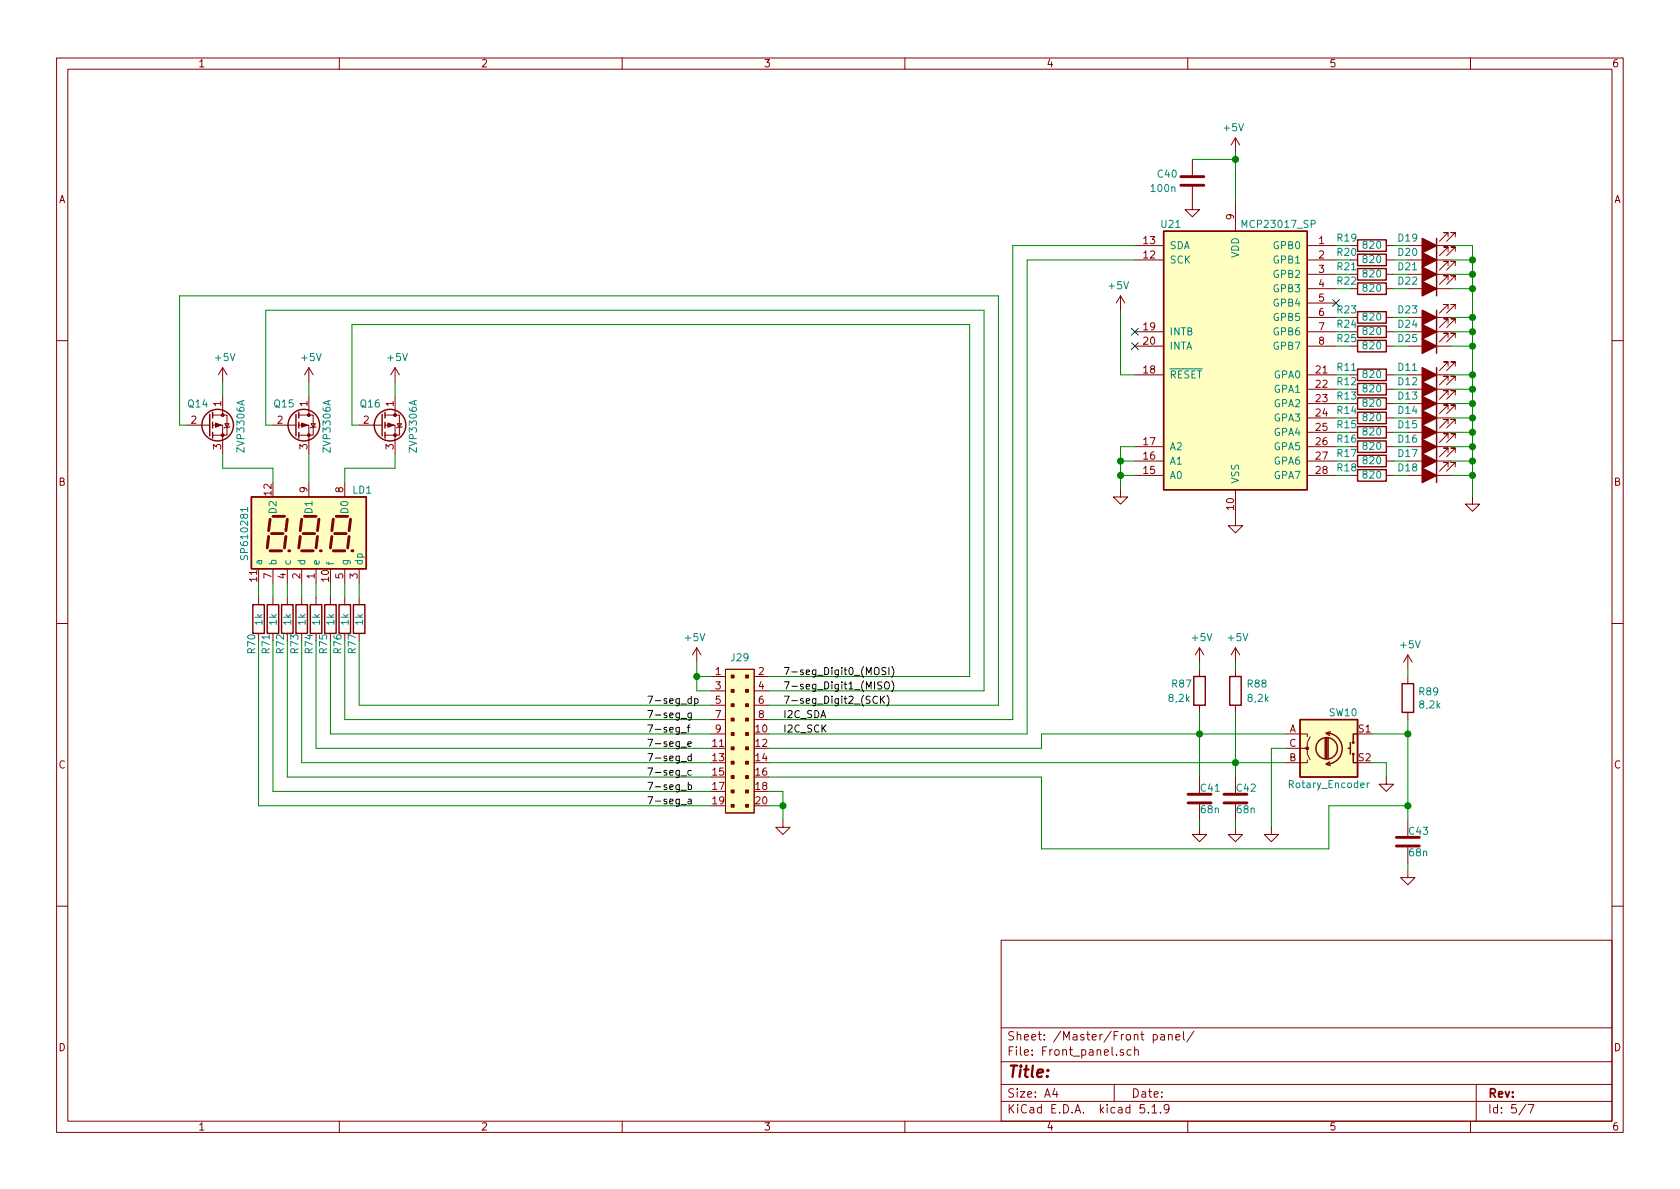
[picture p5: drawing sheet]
EESchema Schematic File Version 4
EELAYER 30 0
EELAYER END
$Descr A4 11693 8268
encoding utf-8
Sheet 5 7
Title ""
Date ""
Rev ""
Comp ""
Comment1 ""
Comment2 ""
Comment3 ""
Comment4 ""
$EndDescr
Wire Wire Line
	7800 2600 7800 2150
Wire Wire Line
	7900 2600 7800 2600
Wire Wire Line
	9400 2400 9300 2400
Wire Wire Line
	9400 2300 9300 2300
Wire Wire Line
	9400 2200 9300 2200
Text Label 5450 5000 0    50   ~ 0
I2C_SDA
Text Label 5450 5100 0    50   ~ 0
I2C_SCK
Wire Wire Line
	9800 2400 9700 2400
Wire Wire Line
	9800 2300 9700 2300
Wire Wire Line
	9800 2200 9700 2200
Wire Wire Line
	10250 2400 10250 2600
Connection ~ 10250 2400
Wire Wire Line
	10250 2300 10250 2400
Connection ~ 10250 2300
Wire Wire Line
	10100 2300 10250 2300
Wire Wire Line
	10250 2200 10250 2300
Connection ~ 10250 2200
Wire Wire Line
	10100 2200 10250 2200
$Comp
L Device:LED_ALT D11
U 1 1
P 9950 2600
F 0 "D11" H 10100 2550 50  0000 C CNN
F 1 "LED_ALT" H 9943 2725 50  0001 C CNN
F 2 "" H 9950 2600 50  0001 C CNN
F 3 "~" H 9950 2600 50  0001 C CNN
	1    9950 2600
	-1   0    0    1   
$EndComp
$Comp
L Device:LED_ALT D12
U 1 1
P 9950 2700
F 0 "D12" H 10100 2650 50  0000 C CNN
F 1 "LED_ALT" H 9943 2825 50  0001 C CNN
F 2 "" H 9950 2700 50  0001 C CNN
F 3 "~" H 9950 2700 50  0001 C CNN
	1    9950 2700
	-1   0    0    1   
$EndComp
$Comp
L Device:LED_ALT D13
U 1 1
P 9950 2800
F 0 "D13" H 10100 2750 50  0000 C CNN
F 1 "LED_ALT" H 9943 2925 50  0001 C CNN
F 2 "" H 9950 2800 50  0001 C CNN
F 3 "~" H 9950 2800 50  0001 C CNN
	1    9950 2800
	-1   0    0    1   
$EndComp
$Comp
L Device:R R25
U 1 1
P 9550 2400
F 0 "R25" V 9600 2225 50  0000 C CNN
F 1 "820" V 9550 2400 50  0000 C CNN
F 2 "" V 9480 2400 50  0001 C CNN
F 3 "~" H 9550 2400 50  0001 C CNN
	1    9550 2400
	0    1    -1   0   
$EndComp
$Comp
L Device:R R24
U 1 1
P 9550 2300
F 0 "R24" V 9600 2125 50  0000 C CNN
F 1 "820" V 9550 2300 50  0000 C CNN
F 2 "" V 9480 2300 50  0001 C CNN
F 3 "~" H 9550 2300 50  0001 C CNN
	1    9550 2300
	0    1    -1   0   
$EndComp
$Comp
L Device:R R23
U 1 1
P 9550 2200
F 0 "R23" V 9600 2025 50  0000 C CNN
F 1 "820" V 9550 2200 50  0000 C CNN
F 2 "" V 9480 2200 50  0001 C CNN
F 3 "~" H 9550 2200 50  0001 C CNN
	1    9550 2200
	0    1    -1   0   
$EndComp
NoConn ~ 7900 2300
NoConn ~ 7900 2400
Wire Wire Line
	10250 2000 10100 2000
Wire Wire Line
	10250 1900 10100 1900
Wire Wire Line
	10250 1800 10100 1800
Wire Wire Line
	10250 1700 10100 1700
Wire Wire Line
	10250 2600 10100 2600
Wire Wire Line
	10250 2700 10100 2700
Wire Wire Line
	10250 2800 10100 2800
Wire Wire Line
	10250 2900 10100 2900
Wire Wire Line
	10250 3000 10100 3000
Wire Wire Line
	10250 3100 10100 3100
Wire Wire Line
	10250 3200 10100 3200
Wire Wire Line
	10250 3300 10100 3300
Connection ~ 7800 3200
Wire Wire Line
	7800 3100 7800 3200
Wire Wire Line
	7900 3100 7800 3100
Connection ~ 7800 3300
Wire Wire Line
	7800 3200 7800 3300
Wire Wire Line
	7900 3200 7800 3200
Wire Wire Line
	7800 3300 7800 3400
Wire Wire Line
	7900 3300 7800 3300
$Comp
L power:GND #PWR0250
U 1 1
P 7800 3400
F 0 "#PWR0250" H 7800 3150 50  0001 C CNN
F 1 "GND" H 7805 3227 50  0001 C CNN
F 2 "" H 7800 3400 50  0001 C CNN
F 3 "" H 7800 3400 50  0001 C CNN
	1    7800 3400
	-1   0    0    -1  
$EndComp
NoConn ~ 9300 2100
Connection ~ 10250 1800
Wire Wire Line
	10250 1700 10250 1800
Connection ~ 10250 1900
Wire Wire Line
	10250 1800 10250 1900
Connection ~ 10250 2000
Wire Wire Line
	10250 1900 10250 2000
Connection ~ 10250 2600
Wire Wire Line
	10250 2000 10250 2200
Connection ~ 10250 2700
Wire Wire Line
	10250 2600 10250 2700
Connection ~ 10250 2800
Wire Wire Line
	10250 2700 10250 2800
Connection ~ 10250 2900
Wire Wire Line
	10250 2800 10250 2900
Connection ~ 10250 3000
Wire Wire Line
	10250 2900 10250 3000
Connection ~ 10250 3100
Wire Wire Line
	10250 3000 10250 3100
Connection ~ 10250 3200
Wire Wire Line
	10250 3100 10250 3200
Connection ~ 10250 3300
Wire Wire Line
	10250 3200 10250 3300
Wire Wire Line
	10250 3300 10250 3450
$Comp
L power:GND #PWR0251
U 1 1
P 10250 3450
F 0 "#PWR0251" H 10250 3200 50  0001 C CNN
F 1 "GND" H 10255 3277 50  0001 C CNN
F 2 "" H 10250 3450 50  0001 C CNN
F 3 "" H 10250 3450 50  0001 C CNN
	1    10250 3450
	-1   0    0    -1  
$EndComp
Wire Wire Line
	9700 2600 9800 2600
Wire Wire Line
	9700 2700 9800 2700
Wire Wire Line
	9700 2800 9800 2800
Wire Wire Line
	9700 2900 9800 2900
Wire Wire Line
	9700 3000 9800 3000
Wire Wire Line
	9700 3100 9800 3100
Wire Wire Line
	9800 3200 9700 3200
Wire Wire Line
	9700 3300 9800 3300
Wire Wire Line
	9400 3300 9300 3300
Wire Wire Line
	9400 3200 9300 3200
Wire Wire Line
	9400 3100 9300 3100
Wire Wire Line
	9400 3000 9300 3000
Wire Wire Line
	9400 2900 9300 2900
Wire Wire Line
	9400 2800 9300 2800
Wire Wire Line
	9400 2700 9300 2700
Wire Wire Line
	9400 2600 9300 2600
Wire Wire Line
	9400 2000 9300 2000
Wire Wire Line
	9400 1900 9300 1900
Wire Wire Line
	9400 1800 9300 1800
Wire Wire Line
	9400 1700 9300 1700
Wire Wire Line
	9800 2000 9700 2000
Wire Wire Line
	9800 1900 9700 1900
Wire Wire Line
	9800 1800 9700 1800
Wire Wire Line
	9800 1700 9700 1700
$Comp
L Device:LED_ALT D19
U 1 1
P 9950 1700
F 0 "D19" H 10100 1650 50  0000 C CNN
F 1 "LED_ALT" H 9943 1825 50  0001 C CNN
F 2 "" H 9950 1700 50  0001 C CNN
F 3 "~" H 9950 1700 50  0001 C CNN
	1    9950 1700
	-1   0    0    1   
$EndComp
$Comp
L Device:LED_ALT D20
U 1 1
P 9950 1800
F 0 "D20" H 10100 1750 50  0000 C CNN
F 1 "LED_ALT" H 9943 1925 50  0001 C CNN
F 2 "" H 9950 1800 50  0001 C CNN
F 3 "~" H 9950 1800 50  0001 C CNN
	1    9950 1800
	-1   0    0    1   
$EndComp
$Comp
L Device:LED_ALT D21
U 1 1
P 9950 1900
F 0 "D21" H 10100 1850 50  0000 C CNN
F 1 "LED_ALT" H 9943 2025 50  0001 C CNN
F 2 "" H 9950 1900 50  0001 C CNN
F 3 "~" H 9950 1900 50  0001 C CNN
	1    9950 1900
	-1   0    0    1   
$EndComp
$Comp
L Device:LED_ALT D22
U 1 1
P 9950 2000
F 0 "D22" H 10100 1950 50  0000 C CNN
F 1 "LED_ALT" H 9943 2125 50  0001 C CNN
F 2 "" H 9950 2000 50  0001 C CNN
F 3 "~" H 9950 2000 50  0001 C CNN
	1    9950 2000
	-1   0    0    1   
$EndComp
$Comp
L Device:LED_ALT D14
U 1 1
P 9950 2900
F 0 "D14" H 10100 2850 50  0000 C CNN
F 1 "LED_ALT" H 9943 3025 50  0001 C CNN
F 2 "" H 9950 2900 50  0001 C CNN
F 3 "~" H 9950 2900 50  0001 C CNN
	1    9950 2900
	-1   0    0    1   
$EndComp
$Comp
L Device:LED_ALT D23
U 1 1
P 9950 2200
F 0 "D23" H 10100 2150 50  0000 C CNN
F 1 "LED_ALT" H 9943 2325 50  0001 C CNN
F 2 "" H 9950 2200 50  0001 C CNN
F 3 "~" H 9950 2200 50  0001 C CNN
	1    9950 2200
	-1   0    0    1   
$EndComp
$Comp
L Device:LED_ALT D24
U 1 1
P 9950 2300
F 0 "D24" H 10100 2250 50  0000 C CNN
F 1 "LED_ALT" H 9943 2425 50  0001 C CNN
F 2 "" H 9950 2300 50  0001 C CNN
F 3 "~" H 9950 2300 50  0001 C CNN
	1    9950 2300
	-1   0    0    1   
$EndComp
$Comp
L Device:LED_ALT D25
U 1 1
P 9950 2400
F 0 "D25" H 10100 2350 50  0000 C CNN
F 1 "LED_ALT" H 9943 2525 50  0001 C CNN
F 2 "" H 9950 2400 50  0001 C CNN
F 3 "~" H 9950 2400 50  0001 C CNN
	1    9950 2400
	-1   0    0    1   
$EndComp
$Comp
L Device:LED_ALT D15
U 1 1
P 9950 3000
F 0 "D15" H 10100 2950 50  0000 C CNN
F 1 "LED_ALT" H 9943 3125 50  0001 C CNN
F 2 "" H 9950 3000 50  0001 C CNN
F 3 "~" H 9950 3000 50  0001 C CNN
	1    9950 3000
	-1   0    0    1   
$EndComp
$Comp
L Device:LED_ALT D16
U 1 1
P 9950 3100
F 0 "D16" H 10100 3050 50  0000 C CNN
F 1 "LED_ALT" H 9943 3225 50  0001 C CNN
F 2 "" H 9950 3100 50  0001 C CNN
F 3 "~" H 9950 3100 50  0001 C CNN
	1    9950 3100
	-1   0    0    1   
$EndComp
$Comp
L Device:LED_ALT D17
U 1 1
P 9950 3200
F 0 "D17" H 10100 3150 50  0000 C CNN
F 1 "LED_ALT" H 9943 3325 50  0001 C CNN
F 2 "" H 9950 3200 50  0001 C CNN
F 3 "~" H 9950 3200 50  0001 C CNN
	1    9950 3200
	-1   0    0    1   
$EndComp
$Comp
L Device:LED_ALT D18
U 1 1
P 9950 3300
F 0 "D18" H 10100 3250 50  0000 C CNN
F 1 "LED_ALT" H 9943 3425 50  0001 C CNN
F 2 "" H 9950 3300 50  0001 C CNN
F 3 "~" H 9950 3300 50  0001 C CNN
	1    9950 3300
	-1   0    0    1   
$EndComp
$Comp
L Device:R R18
U 1 1
P 9550 3300
F 0 "R18" V 9600 3125 50  0000 C CNN
F 1 "820" V 9550 3300 50  0000 C CNN
F 2 "" V 9480 3300 50  0001 C CNN
F 3 "~" H 9550 3300 50  0001 C CNN
	1    9550 3300
	0    1    -1   0   
$EndComp
$Comp
L Device:R R17
U 1 1
P 9550 3200
F 0 "R17" V 9600 3025 50  0000 C CNN
F 1 "820" V 9550 3200 50  0000 C CNN
F 2 "" V 9480 3200 50  0001 C CNN
F 3 "~" H 9550 3200 50  0001 C CNN
	1    9550 3200
	0    1    -1   0   
$EndComp
$Comp
L Device:R R16
U 1 1
P 9550 3100
F 0 "R16" V 9600 2925 50  0000 C CNN
F 1 "820" V 9550 3100 50  0000 C CNN
F 2 "" V 9480 3100 50  0001 C CNN
F 3 "~" H 9550 3100 50  0001 C CNN
	1    9550 3100
	0    1    -1   0   
$EndComp
$Comp
L Device:R R15
U 1 1
P 9550 3000
F 0 "R15" V 9600 2825 50  0000 C CNN
F 1 "820" V 9550 3000 50  0000 C CNN
F 2 "" V 9480 3000 50  0001 C CNN
F 3 "~" H 9550 3000 50  0001 C CNN
	1    9550 3000
	0    1    -1   0   
$EndComp
$Comp
L Device:R R13
U 1 1
P 9550 2800
F 0 "R13" V 9600 2625 50  0000 C CNN
F 1 "820" V 9550 2800 50  0000 C CNN
F 2 "" V 9480 2800 50  0001 C CNN
F 3 "~" H 9550 2800 50  0001 C CNN
	1    9550 2800
	0    1    -1   0   
$EndComp
$Comp
L Device:R R12
U 1 1
P 9550 2700
F 0 "R12" V 9600 2525 50  0000 C CNN
F 1 "820" V 9550 2700 50  0000 C CNN
F 2 "" V 9480 2700 50  0001 C CNN
F 3 "~" H 9550 2700 50  0001 C CNN
	1    9550 2700
	0    1    -1   0   
$EndComp
$Comp
L Device:R R11
U 1 1
P 9550 2600
F 0 "R11" V 9600 2425 50  0000 C CNN
F 1 "820" V 9550 2600 50  0000 C CNN
F 2 "" V 9480 2600 50  0001 C CNN
F 3 "~" H 9550 2600 50  0001 C CNN
	1    9550 2600
	0    1    -1   0   
$EndComp
$Comp
L Device:R R22
U 1 1
P 9550 2000
F 0 "R22" V 9600 1825 50  0000 C CNN
F 1 "820" V 9550 2000 50  0000 C CNN
F 2 "" V 9480 2000 50  0001 C CNN
F 3 "~" H 9550 2000 50  0001 C CNN
	1    9550 2000
	0    1    -1   0   
$EndComp
$Comp
L Device:R R21
U 1 1
P 9550 1900
F 0 "R21" V 9600 1725 50  0000 C CNN
F 1 "820" V 9550 1900 50  0000 C CNN
F 2 "" V 9480 1900 50  0001 C CNN
F 3 "~" H 9550 1900 50  0001 C CNN
	1    9550 1900
	0    1    -1   0   
$EndComp
$Comp
L Device:R R20
U 1 1
P 9550 1800
F 0 "R20" V 9600 1625 50  0000 C CNN
F 1 "820" V 9550 1800 50  0000 C CNN
F 2 "" V 9480 1800 50  0001 C CNN
F 3 "~" H 9550 1800 50  0001 C CNN
	1    9550 1800
	0    1    -1   0   
$EndComp
$Comp
L Device:R R19
U 1 1
P 9550 1700
F 0 "R19" V 9600 1525 50  0000 C CNN
F 1 "820" V 9550 1700 50  0000 C CNN
F 2 "" V 9480 1700 50  0001 C CNN
F 3 "~" H 9550 1700 50  0001 C CNN
	1    9550 1700
	0    1    -1   0   
$EndComp
$Comp
L power:GND #PWR0252
U 1 1
P 8600 3600
F 0 "#PWR0252" H 8600 3350 50  0001 C CNN
F 1 "GND" H 8605 3427 50  0001 C CNN
F 2 "" H 8600 3600 50  0001 C CNN
F 3 "" H 8600 3600 50  0001 C CNN
	1    8600 3600
	-1   0    0    -1  
$EndComp
$Comp
L power:+5V #PWR0253
U 1 1
P 7800 2150
F 0 "#PWR0253" H 7800 2000 50  0001 C CNN
F 1 "+5V" H 7815 2323 50  0000 C CNN
F 2 "" H 7800 2150 50  0001 C CNN
F 3 "" H 7800 2150 50  0001 C CNN
	1    7800 2150
	-1   0    0    -1  
$EndComp
$Comp
L power:+5V #PWR0254
U 1 1
P 8600 1050
F 0 "#PWR0254" H 8600 900 50  0001 C CNN
F 1 "+5V" H 8615 1223 50  0000 C CNN
F 2 "" H 8600 1050 50  0001 C CNN
F 3 "" H 8600 1050 50  0001 C CNN
	1    8600 1050
	-1   0    0    -1  
$EndComp
$Comp
L Interface_Expansion:MCP23017_SP U21
U 1 1
P 8600 2500
F 0 "U21" H 8150 3450 50  0000 C CNN
F 1 "MCP23017_SP" H 8900 3450 50  0000 C CNN
F 2 "Package_DIP:DIP-28_W7.62mm" H 8800 1500 50  0001 L CNN
F 3 "http://ww1.microchip.com/downloads/en/DeviceDoc/20001952C.pdf" H 8800 1400 50  0001 L CNN
	1    8600 2500
	1    0    0    -1  
$EndComp
$Comp
L Device:C C40
U 1 1
P 8300 1250
F 0 "C40" H 8050 1300 50  0000 L CNN
F 1 "100n" H 8000 1200 50  0000 L CNN
F 2 "" H 8338 1100 50  0001 C CNN
F 3 "~" H 8300 1250 50  0001 C CNN
	1    8300 1250
	1    0    0    -1  
$EndComp
Wire Wire Line
	8300 1100 8600 1100
$Comp
L power:GND #PWR0255
U 1 1
P 8300 1400
F 0 "#PWR0255" H 8300 1150 50  0001 C CNN
F 1 "GND" H 8305 1227 50  0001 C CNN
F 2 "" H 8300 1400 50  0001 C CNN
F 3 "" H 8300 1400 50  0001 C CNN
	1    8300 1400
	-1   0    0    -1  
$EndComp
Wire Wire Line
	8600 1400 8600 1100
Connection ~ 8600 1100
Wire Wire Line
	8600 1100 8600 1050
Wire Wire Line
	10100 2400 10250 2400
$Comp
L Device:R R14
U 1 1
P 9550 2900
F 0 "R14" V 9600 2725 50  0000 C CNN
F 1 "820" V 9550 2900 50  0000 C CNN
F 2 "" V 9480 2900 50  0001 C CNN
F 3 "~" H 9550 2900 50  0001 C CNN
	1    9550 2900
	0    1    -1   0   
$EndComp
Text Label 5450 4900 0    50   ~ 0
7-seg_Digit2_(SCK)
Text Label 5450 4800 0    50   ~ 0
7-seg_Digit1_(MISO)
Text Label 5450 4700 0    50   ~ 0
7-seg_Digit0_(MOSI)
$Comp
L EDN-symbol:SP610281 LD1
U 1 1
P 2150 3700
F 0 "LD1" H 2450 4000 50  0000 L CNN
F 1 "SP610281" V 1700 3500 50  0000 L CNN
F 2 "" V -860 3770 50  0001 C CNN
F 3 "" V -860 3770 50  0001 C CNN
	1    2150 3700
	1    0    0    -1  
$EndComp
Text Label 4500 5000 0    50   ~ 0
7-seg_g
Text Label 4500 5100 0    50   ~ 0
7-seg_f
Text Label 4500 5200 0    50   ~ 0
7-seg_e
Text Label 4500 5300 0    50   ~ 0
7-seg_d
Text Label 4500 5400 0    50   ~ 0
7-seg_c
Text Label 4500 5500 0    50   ~ 0
7-seg_b
Text Label 4500 5600 0    50   ~ 0
7-seg_a
Wire Wire Line
	1300 2950 1250 2950
Wire Wire Line
	1900 2950 1850 2950
Wire Wire Line
	2500 2950 2450 2950
Wire Wire Line
	1550 2650 1550 2750
Wire Wire Line
	2150 2650 2150 2750
Wire Wire Line
	2750 2650 2750 2750
Wire Wire Line
	2400 3250 2400 3350
Wire Wire Line
	2750 3250 2400 3250
Wire Wire Line
	2750 3150 2750 3250
Wire Wire Line
	2150 3150 2150 3350
Wire Wire Line
	1900 3250 1900 3350
Wire Wire Line
	1550 3250 1900 3250
Wire Wire Line
	1550 3150 1550 3250
$Comp
L power:+5V #PWR0256
U 1 1
P 2750 2650
F 0 "#PWR0256" H 2750 2500 50  0001 C CNN
F 1 "+5V" H 2765 2823 50  0000 C CNN
F 2 "" H 2750 2650 50  0001 C CNN
F 3 "" H 2750 2650 50  0001 C CNN
	1    2750 2650
	1    0    0    -1  
$EndComp
$Comp
L power:+5V #PWR0257
U 1 1
P 2150 2650
F 0 "#PWR0257" H 2150 2500 50  0001 C CNN
F 1 "+5V" H 2165 2823 50  0000 C CNN
F 2 "" H 2150 2650 50  0001 C CNN
F 3 "" H 2150 2650 50  0001 C CNN
	1    2150 2650
	1    0    0    -1  
$EndComp
$Comp
L power:+5V #PWR0258
U 1 1
P 1550 2650
F 0 "#PWR0258" H 1550 2500 50  0001 C CNN
F 1 "+5V" H 1565 2823 50  0000 C CNN
F 2 "" H 1550 2650 50  0001 C CNN
F 3 "" H 1550 2650 50  0001 C CNN
	1    1550 2650
	1    0    0    -1  
$EndComp
$Comp
L EDN-symbol:ZVP3306A Q16
U 1 1
P 2650 2950
F 0 "Q16" H 2500 3100 50  0000 L CNN
F 1 "ZVP3306A" V 2875 2750 50  0000 L CNN
F 2 "Package_TO_SOT_THT:TO-92Flat" H 3450 2950 50  0001 C CIN
F 3 "" H 2750 2950 50  0001 C CNN
	1    2650 2950
	1    0    0    -1  
$EndComp
$Comp
L EDN-symbol:ZVP3306A Q15
U 1 1
P 2050 2950
F 0 "Q15" H 1900 3100 50  0000 L CNN
F 1 "ZVP3306A" V 2275 2750 50  0000 L CNN
F 2 "Package_TO_SOT_THT:TO-92Flat" H 2850 2950 50  0001 C CIN
F 3 "" H 2150 2950 50  0001 C CNN
	1    2050 2950
	1    0    0    -1  
$EndComp
$Comp
L EDN-symbol:ZVP3306A Q14
U 1 1
P 1450 2950
F 0 "Q14" H 1300 3100 50  0000 L CNN
F 1 "ZVP3306A" V 1675 2750 50  0000 L CNN
F 2 "Package_TO_SOT_THT:TO-92Flat" H 2250 2950 50  0001 C CIN
F 3 "" H 1550 2950 50  0001 C CNN
	1    1450 2950
	1    0    0    -1  
$EndComp
$Comp
L Device:R R77
U 1 1
P 2500 4300
F 0 "R77" V 2450 4050 50  0000 L CNN
F 1 "1k" V 2500 4250 50  0000 L CNN
F 2 "" V 2430 4300 50  0001 C CNN
F 3 "~" H 2500 4300 50  0001 C CNN
	1    2500 4300
	1    0    0    -1  
$EndComp
$Comp
L Device:R R76
U 1 1
P 2400 4300
F 0 "R76" V 2350 4050 50  0000 L CNN
F 1 "1k" V 2400 4250 50  0000 L CNN
F 2 "" V 2330 4300 50  0001 C CNN
F 3 "~" H 2400 4300 50  0001 C CNN
	1    2400 4300
	1    0    0    -1  
$EndComp
$Comp
L Device:R R75
U 1 1
P 2300 4300
F 0 "R75" V 2250 4050 50  0000 L CNN
F 1 "1k" V 2300 4250 50  0000 L CNN
F 2 "" V 2230 4300 50  0001 C CNN
F 3 "~" H 2300 4300 50  0001 C CNN
	1    2300 4300
	1    0    0    -1  
$EndComp
$Comp
L Device:R R74
U 1 1
P 2200 4300
F 0 "R74" V 2150 4050 50  0000 L CNN
F 1 "1k" V 2200 4250 50  0000 L CNN
F 2 "" V 2130 4300 50  0001 C CNN
F 3 "~" H 2200 4300 50  0001 C CNN
	1    2200 4300
	1    0    0    -1  
$EndComp
$Comp
L Device:R R73
U 1 1
P 2100 4300
F 0 "R73" V 2050 4050 50  0000 L CNN
F 1 "1k" V 2100 4250 50  0000 L CNN
F 2 "" V 2030 4300 50  0001 C CNN
F 3 "~" H 2100 4300 50  0001 C CNN
	1    2100 4300
	1    0    0    -1  
$EndComp
$Comp
L Device:R R72
U 1 1
P 2000 4300
F 0 "R72" V 1950 4050 50  0000 L CNN
F 1 "1k" V 2000 4250 50  0000 L CNN
F 2 "" V 1930 4300 50  0001 C CNN
F 3 "~" H 2000 4300 50  0001 C CNN
	1    2000 4300
	1    0    0    -1  
$EndComp
$Comp
L Device:R R71
U 1 1
P 1900 4300
F 0 "R71" V 1850 4050 50  0000 L CNN
F 1 "1k" V 1900 4250 50  0000 L CNN
F 2 "" V 1830 4300 50  0001 C CNN
F 3 "~" H 1900 4300 50  0001 C CNN
	1    1900 4300
	1    0    0    -1  
$EndComp
$Comp
L Device:R R70
U 1 1
P 1800 4300
F 0 "R70" V 1750 4050 50  0000 L CNN
F 1 "1k" V 1800 4250 50  0000 L CNN
F 2 "" V 1730 4300 50  0001 C CNN
F 3 "~" H 1800 4300 50  0001 C CNN
	1    1800 4300
	1    0    0    -1  
$EndComp
$Comp
L EDN-symbol:302-S201 J29
U 1 1
P 5150 5150
F 0 "J29" H 5150 5733 50  0000 C CNN
F 1 "302-S201" H 5150 5734 50  0001 C CNN
F 2 "" H 5350 5600 60  0001 L CNN
F 3 "http://www.on-shore.com/wp-content/uploads/2018/04/302-SXX1.pdf" V 5300 6150 60  0001 L CNN
F 4 "ED10524-ND" H 5300 5950 60  0001 L CNN "Digi-Key_PN"
F 5 "302-S201" H 5300 6050 60  0001 L CNN "MPN"
F 6 "Connectors, Interconnects" H 5300 6200 60  0001 L CNN "Category"
F 7 "Rectangular Connectors - Headers, Male Pins" H 5300 6300 60  0001 L CNN "Family"
F 8 "http://www.on-shore.com/wp-content/uploads/2018/04/302-SXX1.pdf" H 5300 6450 60  0001 L CNN "DK_Datasheet_Link"
F 9 "/product-detail/da/on-shore-technology-inc/302-S201/ED10524-ND/2794235" H 5300 6550 60  0001 L CNN "DK_Detail_Page"
F 10 "CONN HEADER VERT 20POS 2.54MM" H 5300 6650 60  0001 L CNN "Description"
F 11 "On Shore Technology Inc." H 5300 6750 60  0001 L CNN "Manufacturer"
F 12 "Active" H 5300 6850 60  0001 L CNN "Status"
	1    5150 5150
	1    0    0    -1  
$EndComp
Wire Wire Line
	4950 5600 1800 5600
Wire Wire Line
	4950 5500 1900 5500
Wire Wire Line
	4950 5400 2000 5400
Wire Wire Line
	4950 5300 2100 5300
Wire Wire Line
	4950 5200 2200 5200
Wire Wire Line
	4950 5100 2300 5100
Wire Wire Line
	4950 5000 2400 5000
Wire Wire Line
	4950 4900 2500 4900
$Comp
L power:GND #PWR0259
U 1 1
P 5450 5700
F 0 "#PWR0259" H 5450 5450 50  0001 C CNN
F 1 "GND" H 5455 5527 50  0001 C CNN
F 2 "" H 5450 5700 50  0001 C CNN
F 3 "" H 5450 5700 50  0001 C CNN
	1    5450 5700
	-1   0    0    -1  
$EndComp
Wire Wire Line
	5450 5700 5450 5600
Wire Wire Line
	5450 5600 5350 5600
$Comp
L power:+5V #PWR0260
U 1 1
P 4850 4600
F 0 "#PWR0260" H 4850 4450 50  0001 C CNN
F 1 "+5V" H 4865 4773 50  0000 C CNN
F 2 "" H 4850 4600 50  0001 C CNN
F 3 "" H 4850 4600 50  0001 C CNN
	1    4850 4600
	-1   0    0    -1  
$EndComp
Wire Wire Line
	4950 4700 4850 4700
Wire Wire Line
	4850 4700 4850 4600
Text Label 4500 4900 0    50   ~ 0
7-seg_dp
Wire Wire Line
	6750 2250 6750 4700
Wire Wire Line
	2450 2250 2450 2950
Wire Wire Line
	6850 2150 6850 4800
Wire Wire Line
	1850 2150 1850 2950
Wire Wire Line
	6950 2050 6950 4900
Wire Wire Line
	1250 2050 1250 2950
Wire Wire Line
	7900 1800 7150 1800
Wire Wire Line
	7150 1800 7150 5100
Wire Wire Line
	7900 1700 7050 1700
Wire Wire Line
	7050 1700 7050 5000
Wire Wire Line
	7250 5200 5350 5200
Wire Wire Line
	7250 5900 7250 5400
Wire Wire Line
	7250 5400 5350 5400
Wire Wire Line
	8350 4950 8350 5100
Wire Wire Line
	8950 5100 8350 5100
$Comp
L Device:Rotary_Encoder_Switch SW10
U 1 1
P 9250 5200
F 0 "SW10" H 9350 5450 50  0000 C CNN
F 1 "Rotary_Encoder" H 9250 4950 50  0000 C CNN
F 2 "" H 9100 5360 50  0001 C CNN
F 3 "~" H 9250 5460 50  0001 C CNN
	1    9250 5200
	1    0    0    -1  
$EndComp
$Comp
L power:GND #PWR0261
U 1 1
P 9650 5400
F 0 "#PWR0261" H 9650 5150 50  0001 C CNN
F 1 "GND" H 9655 5227 50  0001 C CNN
F 2 "" H 9650 5400 50  0001 C CNN
F 3 "" H 9650 5400 50  0001 C CNN
	1    9650 5400
	1    0    0    -1  
$EndComp
Wire Wire Line
	9650 5400 9650 5300
Wire Wire Line
	9650 5300 9550 5300
$Comp
L power:GND #PWR0262
U 1 1
P 8850 5750
F 0 "#PWR0262" H 8850 5500 50  0001 C CNN
F 1 "GND" H 8855 5577 50  0001 C CNN
F 2 "" H 8850 5750 50  0001 C CNN
F 3 "" H 8850 5750 50  0001 C CNN
	1    8850 5750
	1    0    0    -1  
$EndComp
Wire Wire Line
	8950 5200 8850 5200
$Comp
L Device:R R87
U 1 1
P 8350 4800
F 0 "R87" H 8150 4850 50  0000 L CNN
F 1 "8,2k" H 8125 4750 50  0000 L CNN
F 2 "" V 8280 4800 50  0001 C CNN
F 3 "~" H 8350 4800 50  0001 C CNN
	1    8350 4800
	1    0    0    -1  
$EndComp
$Comp
L Device:R R88
U 1 1
P 8600 4800
F 0 "R88" H 8675 4850 50  0000 L CNN
F 1 "8,2k" H 8675 4750 50  0000 L CNN
F 2 "" V 8530 4800 50  0001 C CNN
F 3 "~" H 8600 4800 50  0001 C CNN
	1    8600 4800
	1    0    0    -1  
$EndComp
$Comp
L Device:R R89
U 1 1
P 9800 4850
F 0 "R89" H 9870 4896 50  0000 L CNN
F 1 "8,2k" H 9870 4805 50  0000 L CNN
F 2 "" V 9730 4850 50  0001 C CNN
F 3 "~" H 9800 4850 50  0001 C CNN
	1    9800 4850
	1    0    0    -1  
$EndComp
$Comp
L power:+5V #PWR0263
U 1 1
P 8600 4600
F 0 "#PWR0263" H 8600 4450 50  0001 C CNN
F 1 "+5V" H 8615 4773 50  0000 C CNN
F 2 "" H 8600 4600 50  0001 C CNN
F 3 "" H 8600 4600 50  0001 C CNN
	1    8600 4600
	1    0    0    -1  
$EndComp
$Comp
L power:+5V #PWR0264
U 1 1
P 8350 4600
F 0 "#PWR0264" H 8350 4450 50  0001 C CNN
F 1 "+5V" H 8365 4773 50  0000 C CNN
F 2 "" H 8350 4600 50  0001 C CNN
F 3 "" H 8350 4600 50  0001 C CNN
	1    8350 4600
	1    0    0    -1  
$EndComp
$Comp
L power:+5V #PWR0265
U 1 1
P 9800 4650
F 0 "#PWR0265" H 9800 4500 50  0001 C CNN
F 1 "+5V" H 9815 4823 50  0000 C CNN
F 2 "" H 9800 4650 50  0001 C CNN
F 3 "" H 9800 4650 50  0001 C CNN
	1    9800 4650
	1    0    0    -1  
$EndComp
Wire Wire Line
	8600 4650 8600 4600
Wire Wire Line
	8350 4650 8350 4600
$Comp
L Device:C C42
U 1 1
P 8600 5550
F 0 "C42" H 8600 5625 50  0000 L CNN
F 1 "68n" H 8600 5475 50  0000 L CNN
F 2 "" H 8638 5400 50  0001 C CNN
F 3 "~" H 8600 5550 50  0001 C CNN
	1    8600 5550
	1    0    0    -1  
$EndComp
$Comp
L power:GND #PWR0266
U 1 1
P 8600 5750
F 0 "#PWR0266" H 8600 5500 50  0001 C CNN
F 1 "GND" H 8605 5577 50  0001 C CNN
F 2 "" H 8600 5750 50  0001 C CNN
F 3 "" H 8600 5750 50  0001 C CNN
	1    8600 5750
	1    0    0    -1  
$EndComp
Wire Wire Line
	8850 5200 8850 5750
$Comp
L Device:C C41
U 1 1
P 8350 5550
F 0 "C41" H 8350 5625 50  0000 L CNN
F 1 "68n" H 8350 5475 50  0000 L CNN
F 2 "" H 8388 5400 50  0001 C CNN
F 3 "~" H 8350 5550 50  0001 C CNN
	1    8350 5550
	1    0    0    -1  
$EndComp
$Comp
L power:GND #PWR0267
U 1 1
P 8350 5750
F 0 "#PWR0267" H 8350 5500 50  0001 C CNN
F 1 "GND" H 8355 5577 50  0001 C CNN
F 2 "" H 8350 5750 50  0001 C CNN
F 3 "" H 8350 5750 50  0001 C CNN
	1    8350 5750
	1    0    0    -1  
$EndComp
Wire Wire Line
	8350 5750 8350 5700
Wire Wire Line
	8350 5400 8350 5100
Connection ~ 8350 5100
Wire Wire Line
	9550 5100 9800 5100
Wire Wire Line
	9800 4700 9800 4650
Wire Wire Line
	9800 5000 9800 5100
$Comp
L Device:C C43
U 1 1
P 9800 5850
F 0 "C43" H 9800 5925 50  0000 L CNN
F 1 "68n" H 9800 5775 50  0000 L CNN
F 2 "" H 9838 5700 50  0001 C CNN
F 3 "~" H 9800 5850 50  0001 C CNN
	1    9800 5850
	1    0    0    -1  
$EndComp
Wire Wire Line
	9800 5600 9800 5100
Connection ~ 9800 5100
Wire Wire Line
	9250 5600 9250 5900
$Comp
L power:GND #PWR0268
U 1 1
P 9800 6050
F 0 "#PWR0268" H 9800 5800 50  0001 C CNN
F 1 "GND" H 9805 5877 50  0001 C CNN
F 2 "" H 9800 6050 50  0001 C CNN
F 3 "" H 9800 6050 50  0001 C CNN
	1    9800 6050
	1    0    0    -1  
$EndComp
Wire Wire Line
	9800 6050 9800 6000
Wire Wire Line
	9250 5600 9800 5600
Wire Wire Line
	9800 5700 9800 5600
Connection ~ 9800 5600
Wire Wire Line
	8350 5100 7250 5100
Wire Wire Line
	7250 5100 7250 5200
Wire Wire Line
	7250 5900 9250 5900
Wire Wire Line
	8600 5400 8600 5300
Wire Wire Line
	8600 5300 8950 5300
Connection ~ 8600 5300
Wire Wire Line
	8600 5300 8600 4950
Wire Wire Line
	5350 5300 8600 5300
Wire Wire Line
	1800 4150 1800 4050
Wire Wire Line
	1900 4150 1900 4050
Wire Wire Line
	2000 4150 2000 4050
Wire Wire Line
	2100 4150 2100 4050
Wire Wire Line
	2200 4150 2200 4050
Wire Wire Line
	2300 4150 2300 4050
Wire Wire Line
	2400 4150 2400 4050
Wire Wire Line
	2500 4150 2500 4050
Wire Wire Line
	2500 4900 2500 4450
Wire Wire Line
	2400 5000 2400 4450
Wire Wire Line
	2300 5100 2300 4450
Wire Wire Line
	2200 5200 2200 4450
Wire Wire Line
	2100 5300 2100 4450
Wire Wire Line
	2000 5400 2000 4450
Wire Wire Line
	1900 5500 1900 4450
Wire Wire Line
	1800 5600 1800 4450
Wire Wire Line
	4950 4800 4850 4800
Wire Wire Line
	4850 4800 4850 4700
Connection ~ 4850 4700
Wire Wire Line
	5350 5500 5450 5500
Wire Wire Line
	5450 5500 5450 5600
Connection ~ 5450 5600
Wire Wire Line
	5350 5100 7150 5100
Wire Wire Line
	5350 5000 7050 5000
Wire Wire Line
	1250 2050 6950 2050
Wire Wire Line
	1850 2150 6850 2150
Wire Wire Line
	2450 2250 6750 2250
Wire Wire Line
	5350 4900 6950 4900
Wire Wire Line
	5350 4800 6850 4800
Wire Wire Line
	5350 4700 6750 4700
Wire Wire Line
	8600 5750 8600 5700
$EndSCHEMATC
